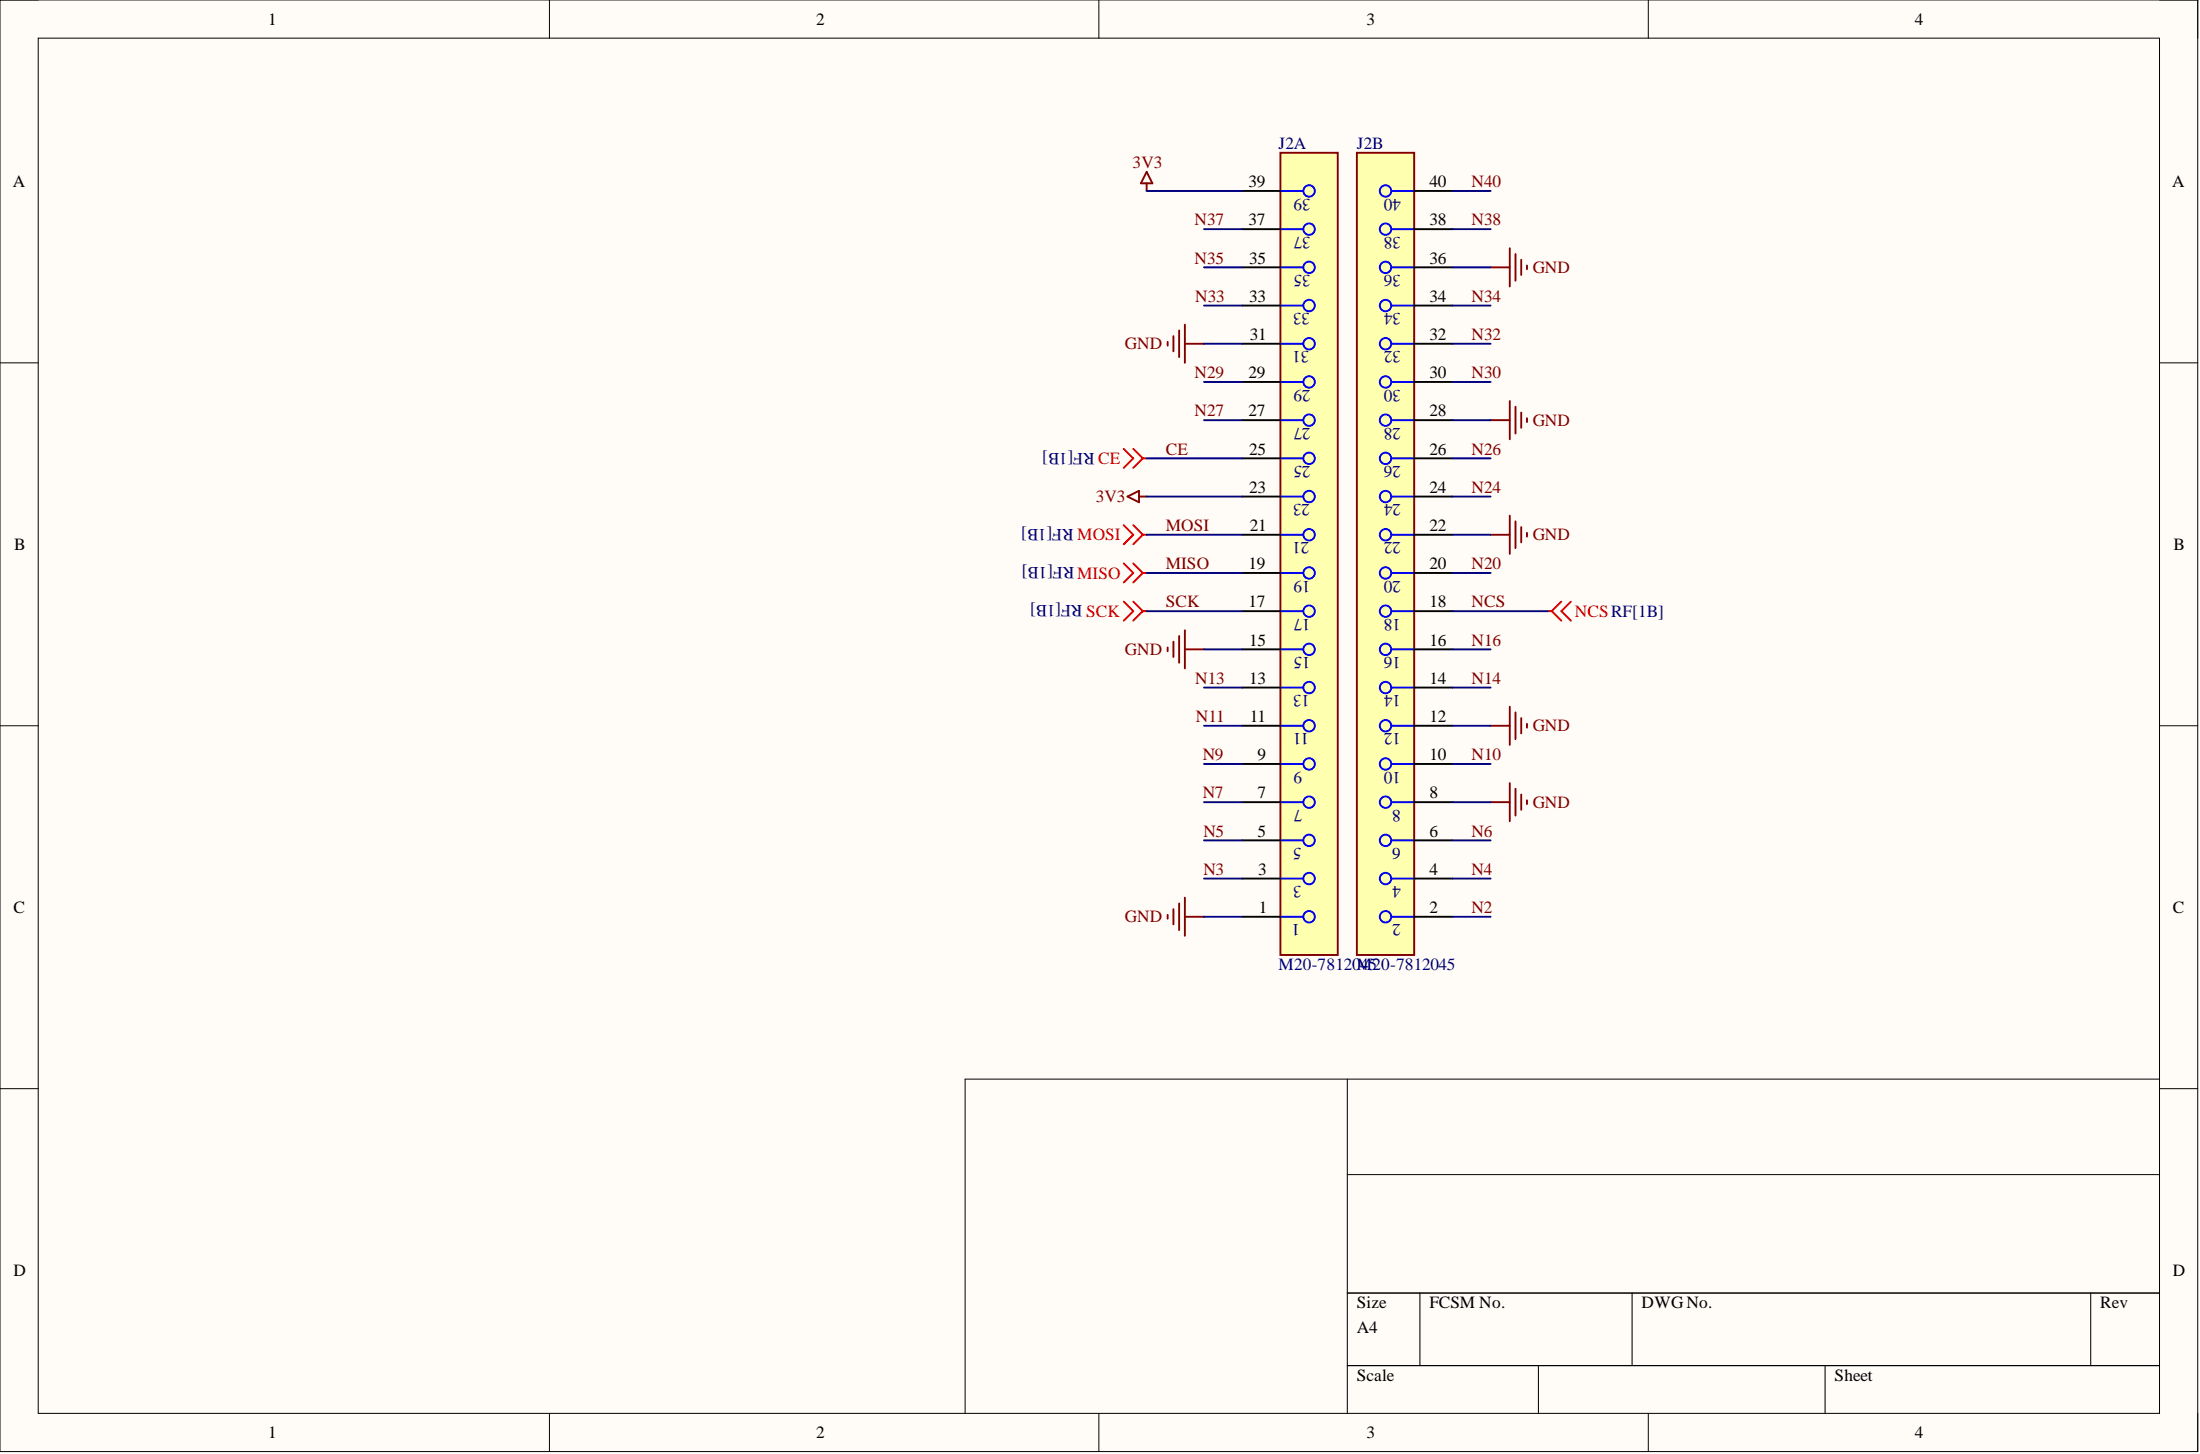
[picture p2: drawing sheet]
<svg xmlns="http://www.w3.org/2000/svg" width="292mm" height="193mm" viewBox="0 0 292 193" stroke-linecap="round" stroke-linejoin="round" font-family="sans-serif">
<path d="M0 0h291.8v192.6h-291.8z" fill-rule="evenodd" fill="#fffcf8"/>
<path d="M0 0h291.8v192.6h-291.8z" fill="none" stroke="#000" stroke-width=".13"/>
<path d="M5.1 5.1h281.6v182.5h-281.6z" fill-rule="evenodd" fill="#fffcf8"/>
<g fill="none" stroke="#000" stroke-width=".13">
<path d="M0 0h5.1M72.9 0v5.1M145.9 0v5.1M218.8 0v5.1M286.7 0h5.1v5.1M5.1 5.1h281.6v182.5h-281.6zM0 48.2h5.1M286.7 48.2h5.1M0 96.3h5.1M286.7 96.3h5.1M0 144.5h5.1M178.9 143.2v44.4"/>
<path d="M178.9 155.9h107.8M286.7 144.5h5.1M286.7 143.2h-158.6v44.4M178.9 171.6h107.8M188.5 171.6v9.6M216.7 171.6v9.6M277.6 171.6v9.6M72.9 187.6v5M145.9 187.6v5M178.9 181.2h107.8M204.3 181.2v6.4M218.8 187.6v5"/>
<path d="M242.3 181.2v6.4M291.8 187.6v5"/>
</g>
<path d="M170 20.3h7.6v106.4h-7.6z" fill-rule="evenodd" fill="#ffffb0"/>
<path d="M170 20.3h7.6v106.4h-7.6z" fill="none" stroke="#800000" stroke-width=".25"/>
<g fill="none" stroke="#00f" stroke-width=".25">
<path d="M170 35.5h3M170 30.4h3M170 25.3h3M170 55.8h3M170 50.7h3M170 45.6h3M170 40.6h3M170 76h3M170 71h3M170 65.9h3M170 60.8h3M170 96.3h3"/>
<path d="M170 91.3h3M170 86.2h3M170 81.1h3M170 116.6h3M170 111.5h3M170 106.5h3M170 101.4h3M170 121.7h3"/>
<circle cx="173.8" cy="30.4" r=".76"/>
<circle cx="173.8" cy="35.5" r=".76"/>
<circle cx="173.8" cy="25.3" r=".76"/>
<circle cx="173.8" cy="55.8" r=".76"/>
<circle cx="173.8" cy="45.6" r=".76"/>
<circle cx="173.8" cy="40.6" r=".76"/>
<circle cx="173.8" cy="50.7" r=".76"/>
<circle cx="173.8" cy="65.9" r=".76"/>
<circle cx="173.8" cy="76" r=".76"/>
<circle cx="173.8" cy="71" r=".76"/>
<circle cx="173.8" cy="60.8" r=".76"/>
<circle cx="173.8" cy="91.3" r=".76"/>
<circle cx="173.8" cy="81.1" r=".76"/>
<circle cx="173.8" cy="86.2" r=".76"/>
<circle cx="173.8" cy="96.3" r=".76"/>
<circle cx="173.8" cy="116.6" r=".76"/>
<circle cx="173.8" cy="101.4" r=".76"/>
<circle cx="173.8" cy="106.5" r=".76"/>
<circle cx="173.8" cy="111.5" r=".76"/>
<circle cx="173.8" cy="121.7" r=".76"/>
</g>
<g fill="none" stroke="#000" stroke-width=".25">
<path d="M164.9 35.5h5.1M164.9 30.4h5.1M164.9 25.3h5.1M164.9 55.8h5.1M164.9 50.7h5.1M164.9 45.6h5.1M164.9 40.6h5.1M164.9 76h5.1M164.9 71h5.1M164.9 65.9h5.1M164.9 60.8h5.1M164.9 96.3h5.1"/>
<path d="M164.9 91.3h5.1M164.9 86.2h5.1M164.9 81.1h5.1M164.9 116.6h5.1M164.9 111.5h5.1M164.9 106.5h5.1M164.9 101.4h5.1M164.9 121.7h5.1"/>
</g>
<path d="M180.2 20.3h7.6v106.4h-7.6z" fill-rule="evenodd" fill="#ffffb0"/>
<g fill="none" stroke="#800000" stroke-width=".25">
<path d="M152.2 22.8l.8 1.5h-1.5zM152.2 24.3v1M180.2 20.3h7.6v106.4h-7.6zM197.9 35.5h2.6M200.5 32.9v5.1M201.2 33.7v3.6M202 34.5v2M202.7 35.2v.5M155 45.4v.5M155.8 44.6v2M156.6 43.8v3.6M157.3 43.1v5.1"/>
<path d="M157.3 45.6h2.6M197.9 55.8h2.6M200.5 53.2v5.1M201.2 54v3.5M202 54.7v2.1M202.7 55.5v.5M149.7 65.9l1.5-.8v1.6zM151.2 65.9h1M197.9 71h2.6M200.5 68.4v5.1M201.2 69.2v3.5M202 70v2"/>
<path d="M202.7 70.7v.5M155 85.9v.5M155.8 85.2v2M156.6 84.4v3.6M157.3 83.6v5.1M157.3 86.2h2.6M197.9 96.3h2.6M200.5 93.8v5.1M201.2 94.5v3.6M202 95.3v2M202.7 96.1v.5M156.6 119.9v3.5"/>
<path d="M157.3 119.1v5.1M197.9 106.5h2.6M200.5 103.9v5.1M201.2 104.7v3.5M202 105.4v2.1M202.7 106.2v.5M155 121.4v.5M155.8 120.7v2M157.3 121.7h2.6"/>
</g>
<g fill="none" stroke="#00f" stroke-width=".25">
<path d="M184.7 35.5h3.1M184.7 30.4h3.1M184.7 25.3h3.1M184.7 55.8h3.1M184.7 50.7h3.1M184.7 45.6h3.1M184.7 40.6h3.1M184.7 76h3.1M184.7 71h3.1M184.7 65.9h3.1M184.7 60.8h3.1M184.7 96.3h3.1"/>
<path d="M184.7 91.3h3.1M184.7 86.2h3.1M184.7 81.1h3.1M184.7 116.6h3.1M184.7 111.5h3.1M184.7 106.5h3.1M184.7 101.4h3.1M184.7 121.7h3.1"/>
<circle cx="184" cy="30.4" r=".76"/>
<circle cx="184" cy="35.5" r=".76"/>
<circle cx="184" cy="25.3" r=".76"/>
<circle cx="184" cy="55.8" r=".76"/>
<circle cx="184" cy="45.6" r=".76"/>
<circle cx="184" cy="40.6" r=".76"/>
<circle cx="184" cy="50.7" r=".76"/>
<circle cx="184" cy="65.9" r=".76"/>
<circle cx="184" cy="76" r=".76"/>
<circle cx="184" cy="71" r=".76"/>
<circle cx="184" cy="60.8" r=".76"/>
<circle cx="184" cy="91.3" r=".76"/>
<circle cx="184" cy="81.1" r=".76"/>
<circle cx="184" cy="96.3" r=".76"/>
<circle cx="184" cy="86.2" r=".76"/>
<circle cx="184" cy="116.6" r=".76"/>
<circle cx="184" cy="101.4" r=".76"/>
<circle cx="184" cy="106.5" r=".76"/>
<circle cx="184" cy="111.5" r=".76"/>
<circle cx="184" cy="121.7" r=".76"/>
</g>
<g fill="none" stroke="#000" stroke-width=".25">
<path d="M187.8 35.5h5M187.8 30.4h5M187.8 25.3h5M187.8 55.8h5M187.8 50.7h5M187.8 45.6h5M187.8 40.6h5M187.8 76h5M187.8 71h5M187.8 65.9h5M187.8 60.8h5M187.8 96.3h5"/>
<path d="M187.8 91.3h5M187.8 86.2h5M187.8 81.1h5M187.8 116.6h5M187.8 111.5h5M187.8 106.5h5M187.8 101.4h5M187.8 121.7h5"/>
</g>
<g fill="none" stroke="#f00" stroke-width=".25">
<path d="M149.2 59.6l1.3 1.2-1.3 1.3M150.5 59.6l1.2 1.2M149.2 69.7l1.3 1.3-1.3 1.2M149.2 74.8l1.3 1.2-1.3 1.3M149.2 79.8l1.3 1.3-1.3 1.3M150.5 69.7l1.2 1.3M150.5 74.8l1.2 1.2M150.5 79.8l1.2 1.3M151.7 71l-1.2 1.2M151.7 71h.5M151.7 76l-1.2 1.3M151.7 76h.5"/>
<path d="M151.7 60.8l-1.2 1.3M151.7 60.8h.5M207.3 79.8l-1.3 1.3M208.6 79.8l-1.3 1.3 1.3 1.3M151.7 81.1h.5M151.7 81.1l-1.2 1.3M205.5 81.1h.5M206 81.1l1.3 1.3"/>
</g>
<g fill="none" stroke="#000080" stroke-width=".25">
<path d="M152.2 25.3h12.7M159.9 35.5h5M159.9 30.4h5M192.8 25.3h5.1M192.8 35.5h5.1M192.8 30.4h5.1M159.9 45.6h5M159.9 55.8h5M159.9 50.7h5M159.9 40.6h5M192.8 45.6h5.1M192.8 55.8h5.1"/>
<path d="M192.8 50.7h5.1M192.8 40.6h5.1M152.2 65.9h12.7M152.2 71h12.7M152.2 60.8h12.7M152.2 76h12.7M192.8 65.9h5.1M192.8 71h5.1M192.8 60.8h5.1M192.8 76h5.1M152.2 81.1h12.7M159.9 96.3h5"/>
<path d="M159.9 86.2h5M159.9 91.3h5M192.8 81.1h12.7M192.8 96.3h5.1M192.8 86.2h5.1M192.8 91.3h5.1M159.9 106.5h5M159.9 116.6h5M159.9 111.5h5M159.9 101.4h5M192.8 106.5h5.1M192.8 116.6h5.1"/>
<path d="M192.8 111.5h5.1M192.8 101.4h5.1M159.9 121.7h5M192.8 121.7h5.1"/>
</g>
<g font-size="2.3">
<text x="35.6" y="3.3">1</text>
<text x="108.3" y="3.3">2</text>
<text x="181.4" y="3.3">3</text>
<text x="254.2" y="3.3">4</text>
<text x="1.7" y="24.8">A</text>
<text x="165.8" y="29.9">37</text>
<text x="165.8" y="24.8">39</text>
<text x="189.8" y="29.9">38</text>
<text x="189.8" y="24.8">40</text>
<text x="288.4" y="24.8">A</text>
<text x="165.9" y="35">35</text>
<text x="189.8" y="35">36</text>
<text x="165.9" y="40">33</text>
<text x="189.8" y="40">34</text>
<text x="165.9" y="45.1">31</text>
<text x="189.8" y="45.1">32</text>
<text x="165.8" y="50.2">29</text>
<text x="189.8" y="50.2">30</text>
<text x="165.8" y="55.3">27</text>
<text x="189.8" y="55.3">28</text>
<text x="165.9" y="65.4">23</text>
<text x="165.9" y="60.3">25</text>
<text x="189.8" y="65.4">24</text>
<text x="189.8" y="60.3">26</text>
<text x="165.9" y="70.5">21</text>
<text x="189.8" y="70.5">22</text>
<text x="1.9" y="73">B</text>
<text x="165.8" y="75.5">19</text>
<text x="189.8" y="75.5">20</text>
<text x="288.6" y="73">B</text>
<text x="165.8" y="80.6">17</text>
<text x="189.8" y="80.6">18</text>
<text x="165.9" y="85.7">15</text>
<text x="189.8" y="85.7">16</text>
<text x="165.9" y="90.7">13</text>
<text x="165.9" y="95.8">11</text>
<text x="189.8" y="95.8">12</text>
<text x="189.8" y="90.7">14</text>
<text x="167" y="100.9">9</text>
<text x="189.8" y="100.9">10</text>
<text x="167" y="106">7</text>
<text x="189.8" y="106">8</text>
<text x="167" y="111">5</text>
<text x="189.8" y="111">6</text>
<text x="167" y="116.1">3</text>
<text x="189.8" y="116.1">4</text>
<text x="1.8" y="121.2">C</text>
<text x="167.1" y="121.2">1</text>
<text x="189.8" y="121.2">2</text>
<text x="288.5" y="121.2">C</text>
<text x="1.8" y="169.3">D</text>
<text x="180.2" y="173.6">Size</text>
<text x="189.8" y="173.6">FCSM No.</text>
<text x="218" y="173.6">DWGNo.</text>
<text x="278.9" y="173.6">Rev</text>
<text x="288.5" y="169.3">D</text>
<text x="180.2" y="176.9">A4</text>
<text x="180.2" y="183.3">Scale</text>
<text x="243.6" y="183.3">Sheet</text>
<text x="35.6" y="190.9">1</text>
<text x="108.3" y="190.9">2</text>
<text x="181.4" y="190.9">3</text>
<text x="254.2" y="190.9">4</text>
</g>
<g font-size="2.3" fill="#800000">
<text x="150.4" y="22.3">3V3</text>
<text x="158.6" y="29.9">N37</text>
<text x="195.4" y="29.9">N38</text>
<text x="195.4" y="24.8">N40</text>
<text x="158.6" y="35">N35</text>
<text x="158.7" y="40">N33</text>
<text x="195.4" y="40">N34</text>
<text x="203.5" y="36.2">GND</text>
<text x="149.4" y="46.4">GND</text>
<text x="195.4" y="45.1">N32</text>
<text x="158.6" y="50.2">N29</text>
<text x="195.4" y="50.2">N30</text>
<text x="158.6" y="55.3">N27</text>
<text x="203.5" y="56.5">GND</text>
<text x="154.8" y="60.3">CE</text>
<text x="195.4" y="65.4">N24</text>
<text x="195.4" y="60.3">N26</text>
<text x="145.5" y="66.7">3V3</text>
<text x="154.8" y="70.5">MOSI</text>
<text x="203.5" y="71.7">GND</text>
<text x="154.8" y="75.5">MISO</text>
<text x="195.4" y="75.5">N20</text>
<text x="154.8" y="80.6">SCK</text>
<text x="195.4" y="80.6">NCS</text>
<text x="149.4" y="86.9">GND</text>
<text x="195.4" y="85.7">N16</text>
<text x="158.7" y="90.7">N13</text>
<text x="158.8" y="95.8">N11</text>
<text x="195.4" y="90.7">N14</text>
<text x="159.7" y="100.9">N9</text>
<text x="195.4" y="100.9">N10</text>
<text x="203.5" y="97.1">GND</text>
<text x="159.7" y="106">N7</text>
<text x="203.5" y="107.2">GND</text>
<text x="159.8" y="111">N5</text>
<text x="195.4" y="111">N6</text>
<text x="159.8" y="116.1">N3</text>
<text x="195.4" y="116.1">N4</text>
<text x="149.4" y="122.4">GND</text>
<text x="195.4" y="121.2">N2</text>
</g>
<g font-size="2.3" fill="#000080">
<text x="169.8" y="19.8">J2A</text>
<text x="180.2" y="19.8">J2B</text>
<text x="174" y="26.4" transform="rotate(-180 174 26.4)">39</text>
<text x="186" y="26.4" transform="rotate(-180 186 26.4)">40</text>
<text x="174" y="31.4" transform="rotate(-180 174 31.4)">37</text>
<text x="186" y="31.4" transform="rotate(-180 186 31.4)">38</text>
<text x="173.9" y="41.6" transform="rotate(-180 173.9 41.6)">33</text>
<text x="174" y="36.5" transform="rotate(-180 174 36.5)">35</text>
<text x="186" y="41.6" transform="rotate(-180 186 41.6)">34</text>
<text x="186" y="36.5" transform="rotate(-180 186 36.5)">36</text>
<text x="173.8" y="46.6" transform="rotate(-180 173.8 46.6)">31</text>
<text x="186" y="46.6" transform="rotate(-180 186 46.6)">32</text>
<text x="174" y="51.7" transform="rotate(-180 174 51.7)">29</text>
<text x="186" y="51.7" transform="rotate(-180 186 51.7)">30</text>
<text x="174" y="56.8" transform="rotate(-180 174 56.8)">27</text>
<text x="186" y="56.8" transform="rotate(-180 186 56.8)">28</text>
<text x="145.3" y="60.1" transform="rotate(-180 145.3 60.1)">RF[1B]</text>
<text x="174" y="61.8" transform="rotate(-180 174 61.8)">25</text>
<text x="186" y="61.8" transform="rotate(-180 186 61.8)">26</text>
<text x="142.5" y="70.2" transform="rotate(-180 142.5 70.2)">RF[1B]</text>
<text x="173.8" y="72" transform="rotate(-180 173.8 72)">21</text>
<text x="173.9" y="66.9" transform="rotate(-180 173.9 66.9)">23</text>
<text x="186" y="72" transform="rotate(-180 186 72)">22</text>
<text x="186" y="66.9" transform="rotate(-180 186 66.9)">24</text>
<text x="142.6" y="75.3" transform="rotate(-180 142.6 75.3)">RF[1B]</text>
<text x="174" y="77.1" transform="rotate(-180 174 77.1)">19</text>
<text x="186" y="77.1" transform="rotate(-180 186 77.1)">20</text>
<text x="143.7" y="80.4" transform="rotate(-180 143.7 80.4)">RF[1B]</text>
<text x="174" y="82.1" transform="rotate(-180 174 82.1)">17</text>
<text x="186" y="82.1" transform="rotate(-180 186 82.1)">18</text>
<text x="174" y="87.2" transform="rotate(-180 174 87.2)">15</text>
<text x="186" y="87.2" transform="rotate(-180 186 87.2)">16</text>
<text x="173.9" y="92.3" transform="rotate(-180 173.9 92.3)">13</text>
<text x="186" y="92.3" transform="rotate(-180 186 92.3)">14</text>
<text x="173.8" y="97.3" transform="rotate(-180 173.8 97.3)">11</text>
<text x="186" y="97.3" transform="rotate(-180 186 97.3)">12</text>
<text x="172.9" y="107.5" transform="rotate(-180 172.9 107.5)">7</text>
<text x="172.9" y="102.4" transform="rotate(-180 172.9 102.4)">9</text>
<text x="186" y="107.5" transform="rotate(-180 186 107.5)">8</text>
<text x="186" y="102.4" transform="rotate(-180 186 102.4)">10</text>
<text x="172.8" y="112.5" transform="rotate(-180 172.8 112.5)">5</text>
<text x="186" y="112.5" transform="rotate(-180 186 112.5)">6</text>
<text x="172.8" y="117.6" transform="rotate(-180 172.8 117.6)">3</text>
<text x="186" y="117.6" transform="rotate(-180 186 117.6)">4</text>
<text x="172.6" y="122.7" transform="rotate(-180 172.6 122.7)">1</text>
<text x="186" y="122.7" transform="rotate(-180 186 122.7)">2</text>
<text x="169.8" y="128.8">M20-78120M20-7812045</text>
<text x="180.6" y="128.8">45</text>
</g>
<g font-size="2.3" fill="#f00">
<text x="145.8" y="61.6">CE</text>
<text x="143" y="71.7">MOSI</text>
<text x="143" y="76.8">MISO</text>
<text x="144.2" y="81.9">SCK</text>
<text x="209.1" y="81.9">NCSRF[1B]</text>
</g>
</svg>
